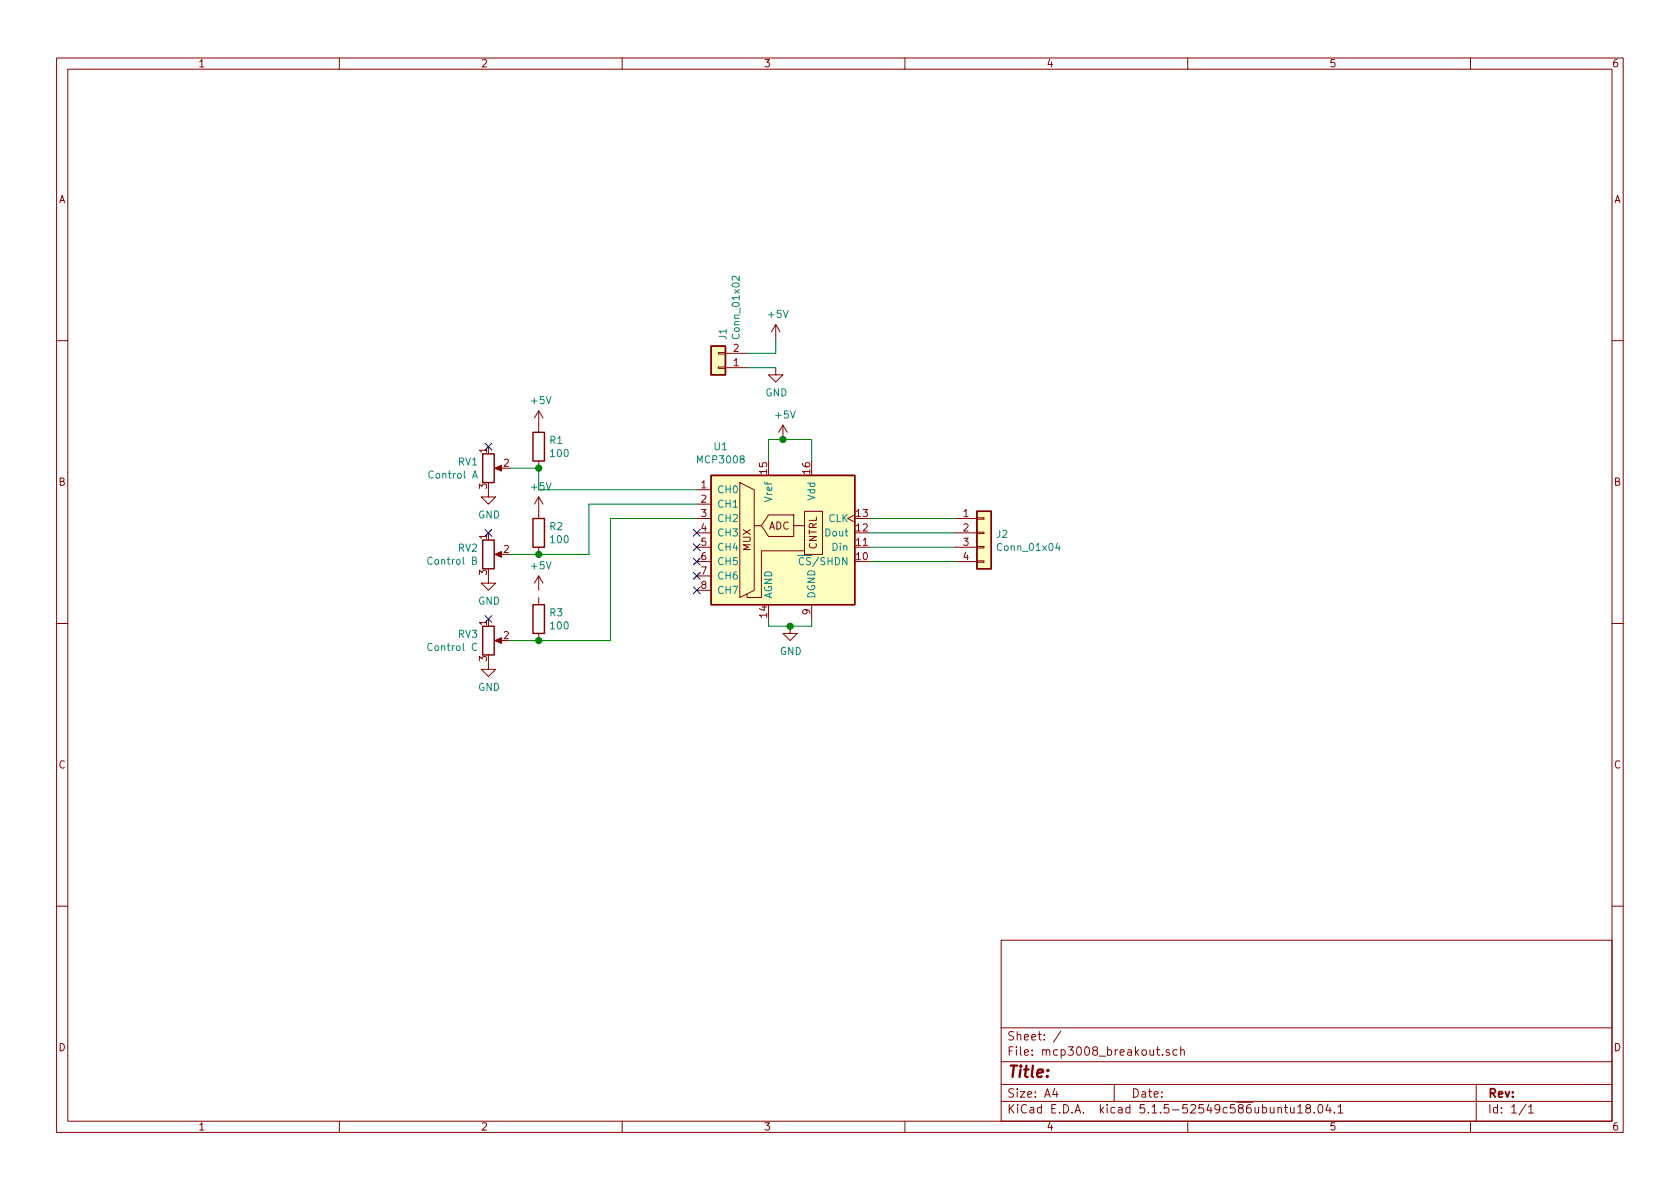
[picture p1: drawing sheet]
EESchema Schematic File Version 4
EELAYER 30 0
EELAYER END
$Descr A4 11693 8268
encoding utf-8
Sheet 1 1
Title ""
Date ""
Rev ""
Comp ""
Comment1 ""
Comment2 ""
Comment3 ""
Comment4 ""
$EndDescr
$Comp
L Device:R_POT RV1
U 1 1
P 3400 3250
F 0 "RV1" H 3331 3296 50  0000 R CNN
F 1 "Control A" H 3331 3205 50  0000 R CNN
F 2 "" H 3400 3250 50  0001 C CNN
F 3 "~" H 3400 3250 50  0001 C CNN
	1    3400 3250
	1    0    0    -1  
$EndComp
$Comp
L Device:R_POT RV2
U 1 1
P 3400 3850
F 0 "RV2" H 3331 3896 50  0000 R CNN
F 1 "Control B" H 3331 3805 50  0000 R CNN
F 2 "" H 3400 3850 50  0001 C CNN
F 3 "~" H 3400 3850 50  0001 C CNN
	1    3400 3850
	1    0    0    -1  
$EndComp
$Comp
L Device:R_POT RV3
U 1 1
P 3400 4450
F 0 "RV3" H 3331 4496 50  0000 R CNN
F 1 "Control C" H 3331 4405 50  0000 R CNN
F 2 "" H 3400 4450 50  0001 C CNN
F 3 "~" H 3400 4450 50  0001 C CNN
	1    3400 4450
	1    0    0    -1  
$EndComp
$Comp
L Connector_Generic:Conn_01x04 J2
U 1 1
P 6850 3700
F 0 "J2" H 6930 3692 50  0000 L CNN
F 1 "Conn_01x04" H 6930 3601 50  0000 L CNN
F 2 "" H 6850 3700 50  0001 C CNN
F 3 "~" H 6850 3700 50  0001 C CNN
	1    6850 3700
	1    0    0    -1  
$EndComp
$Comp
L Connector_Generic:Conn_01x02 J1
U 1 1
P 5000 2550
F 0 "J1" V 4964 2362 50  0000 R CNN
F 1 "Conn_01x02" V 4873 2362 50  0000 R CNN
F 2 "" H 5000 2550 50  0001 C CNN
F 3 "~" H 5000 2550 50  0001 C CNN
	1    5000 2550
	-1   0    0    1   
$EndComp
$Comp
L power:GND #PWR08
U 1 1
P 5400 2550
F 0 "#PWR08" H 5400 2300 50  0001 C CNN
F 1 "GND" H 5405 2377 50  0000 C CNN
F 2 "" H 5400 2550 50  0001 C CNN
F 3 "" H 5400 2550 50  0001 C CNN
	1    5400 2550
	1    0    0    -1  
$EndComp
Wire Wire Line
	5200 2450 5400 2450
Wire Wire Line
	5400 2450 5400 2350
Wire Wire Line
	5200 2550 5400 2550
$Comp
L power:GND #PWR010
U 1 1
P 5500 4350
F 0 "#PWR010" H 5500 4100 50  0001 C CNN
F 1 "GND" H 5505 4177 50  0000 C CNN
F 2 "" H 5500 4350 50  0001 C CNN
F 3 "" H 5500 4350 50  0001 C CNN
	1    5500 4350
	1    0    0    -1  
$EndComp
$Comp
L Analog_ADC:MCP3008 U1
U 1 1
P 5450 3700
F 0 "U1" H 5017 4302 50  0000 C CNN
F 1 "MCP3008" H 5017 4211 50  0000 C CNN
F 2 "" H 5550 3800 50  0001 C CNN
F 3 "http://ww1.microchip.com/downloads/en/DeviceDoc/21295d.pdf" H 5550 3800 50  0001 C CNN
	1    5450 3700
	1    0    0    -1  
$EndComp
$Comp
L power:+5V #PWR09
U 1 1
P 5450 3050
F 0 "#PWR09" H 5450 2900 50  0001 C CNN
F 1 "+5V" H 5465 3223 50  0000 C CNN
F 2 "" H 5450 3050 50  0001 C CNN
F 3 "" H 5450 3050 50  0001 C CNN
	1    5450 3050
	1    0    0    -1  
$EndComp
Wire Wire Line
	5350 3200 5350 3050
Wire Wire Line
	5350 3050 5450 3050
Wire Wire Line
	5650 3200 5650 3050
Wire Wire Line
	5650 3050 5450 3050
Connection ~ 5450 3050
$Comp
L power:+5V #PWR07
U 1 1
P 5400 2350
F 0 "#PWR07" H 5400 2200 50  0001 C CNN
F 1 "+5V" H 5415 2523 50  0000 C CNN
F 2 "" H 5400 2350 50  0001 C CNN
F 3 "" H 5400 2350 50  0001 C CNN
	1    5400 2350
	1    0    0    -1  
$EndComp
Wire Wire Line
	5350 4300 5350 4350
Wire Wire Line
	5350 4350 5500 4350
Wire Wire Line
	5650 4300 5650 4350
Wire Wire Line
	5650 4350 5500 4350
Connection ~ 5500 4350
Wire Wire Line
	6050 3600 6650 3600
Wire Wire Line
	6650 3700 6050 3700
Wire Wire Line
	6050 3800 6650 3800
Wire Wire Line
	6650 3900 6050 3900
$Comp
L Device:R R1
U 1 1
P 3750 3100
F 0 "R1" H 3820 3146 50  0000 L CNN
F 1 "100" H 3820 3055 50  0000 L CNN
F 2 "" V 3680 3100 50  0001 C CNN
F 3 "~" H 3750 3100 50  0001 C CNN
	1    3750 3100
	1    0    0    -1  
$EndComp
NoConn ~ 3400 3100
NoConn ~ 3400 3700
NoConn ~ 3400 4300
$Comp
L power:GND #PWR01
U 1 1
P 3400 3400
F 0 "#PWR01" H 3400 3150 50  0001 C CNN
F 1 "GND" H 3405 3227 50  0000 C CNN
F 2 "" H 3400 3400 50  0001 C CNN
F 3 "" H 3400 3400 50  0001 C CNN
	1    3400 3400
	1    0    0    -1  
$EndComp
$Comp
L power:GND #PWR02
U 1 1
P 3400 4000
F 0 "#PWR02" H 3400 3750 50  0001 C CNN
F 1 "GND" H 3405 3827 50  0000 C CNN
F 2 "" H 3400 4000 50  0001 C CNN
F 3 "" H 3400 4000 50  0001 C CNN
	1    3400 4000
	1    0    0    -1  
$EndComp
$Comp
L power:GND #PWR03
U 1 1
P 3400 4600
F 0 "#PWR03" H 3400 4350 50  0001 C CNN
F 1 "GND" H 3405 4427 50  0000 C CNN
F 2 "" H 3400 4600 50  0001 C CNN
F 3 "" H 3400 4600 50  0001 C CNN
	1    3400 4600
	1    0    0    -1  
$EndComp
$Comp
L Device:R R2
U 1 1
P 3750 3700
F 0 "R2" H 3820 3746 50  0000 L CNN
F 1 "100" H 3820 3655 50  0000 L CNN
F 2 "" V 3680 3700 50  0001 C CNN
F 3 "~" H 3750 3700 50  0001 C CNN
	1    3750 3700
	1    0    0    -1  
$EndComp
$Comp
L Device:R R3
U 1 1
P 3750 4300
F 0 "R3" H 3820 4346 50  0000 L CNN
F 1 "100" H 3820 4255 50  0000 L CNN
F 2 "" V 3680 4300 50  0001 C CNN
F 3 "~" H 3750 4300 50  0001 C CNN
	1    3750 4300
	1    0    0    -1  
$EndComp
Wire Wire Line
	3550 3250 3750 3250
Wire Wire Line
	4850 3400 3750 3400
Wire Wire Line
	3750 3400 3750 3250
Connection ~ 3750 3250
$Comp
L power:+5V #PWR04
U 1 1
P 3750 2950
F 0 "#PWR04" H 3750 2800 50  0001 C CNN
F 1 "+5V" H 3765 3123 50  0000 C CNN
F 2 "" H 3750 2950 50  0001 C CNN
F 3 "" H 3750 2950 50  0001 C CNN
	1    3750 2950
	1    0    0    -1  
$EndComp
$Comp
L power:+5V #PWR05
U 1 1
P 3750 3550
F 0 "#PWR05" H 3750 3400 50  0001 C CNN
F 1 "+5V" H 3765 3723 50  0000 C CNN
F 2 "" H 3750 3550 50  0001 C CNN
F 3 "" H 3750 3550 50  0001 C CNN
	1    3750 3550
	1    0    0    -1  
$EndComp
$Comp
L power:+5V #PWR06
U 1 1
P 3750 4100
F 0 "#PWR06" H 3750 3950 50  0001 C CNN
F 1 "+5V" H 3765 4273 50  0000 C CNN
F 2 "" H 3750 4100 50  0001 C CNN
F 3 "" H 3750 4100 50  0001 C CNN
	1    3750 4100
	1    0    0    -1  
$EndComp
Wire Wire Line
	3550 3850 3750 3850
Wire Wire Line
	4100 3850 4100 3500
Wire Wire Line
	4100 3500 4850 3500
Connection ~ 3750 3850
Wire Wire Line
	3750 3850 4100 3850
Wire Wire Line
	3550 4450 3750 4450
Wire Wire Line
	4250 4450 4250 3600
Wire Wire Line
	4250 3600 4850 3600
Wire Wire Line
	3750 4450 4250 4450
Connection ~ 3750 4450
NoConn ~ 4850 3700
NoConn ~ 4850 3800
NoConn ~ 4850 3900
NoConn ~ 4850 4000
NoConn ~ 4850 4100
$EndSCHEMATC
